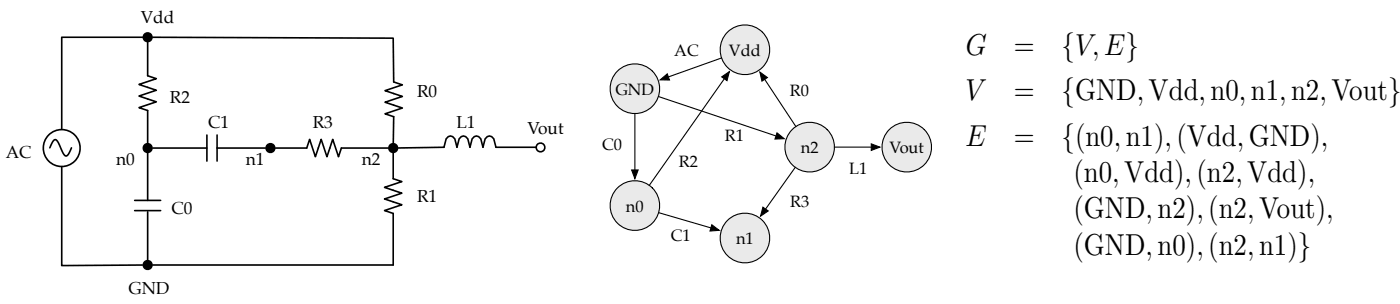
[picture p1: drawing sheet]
<svg xmlns="http://www.w3.org/2000/svg" width="456mm" height="99mm" viewBox="0 0 456 99" stroke-linecap="round" stroke-linejoin="round" font-family="sans-serif">
<circle cx="206.9" cy="28.8" r="8.1" fill="#eaeaea"/>
<circle cx="206.9" cy="28.8" r="8.1" fill="none" stroke="#000" stroke-width=".35"/>
<circle cx="206.9" cy="66.8" r="8.1" fill="#eaeaea"/>
<g fill="none" stroke="#000" stroke-width=".35">
<path d="M206.9 36.9v18.3M205.8 55.2h2.1l-1 2.9z"/>
<circle cx="206.9" cy="66.8" r="8.1"/>
</g>
<path d="M205.8 55.2h2.1l-1 2.9z" fill="#000"/>
<circle cx="263.8" cy="47.8" r="8.1" fill="#eaeaea"/>
<g fill="none" stroke="#000" stroke-width=".35">
<path d="M214.5 31.4l38.3 12.8M253.2 43.2l2.3 1.9-3 .1z"/>
<circle cx="263.8" cy="47.8" r="8.1"/>
</g>
<path d="M253.2 43.2l2.3 1.9-3 .1z" fill="#000"/>
<circle cx="242.7" cy="16.2" r="8.1" fill="#eaeaea"/>
<g fill="none" stroke="#000" stroke-width=".35">
<path d="M235.1 25l2.5-1.7-.7 2.9zM236 25.6l-24.5 34.6"/>
<circle cx="242.7" cy="16.2" r="8.1"/>
</g>
<path d="M235.1 25l2.5-1.7-.7 2.9z" fill="#000"/>
<circle cx="242.7" cy="77.3" r="8.1" fill="#eaeaea"/>
<g fill="none" stroke="#000" stroke-width=".35">
<path d="M235.1 18.8l-17.3 6.2M215.1 25.9l2.3-1.9 .7 2zM247.6 23.4l2.4 1.8-1.7 1.2zM249.1 25.8l10.2 15.3M259.1 54.4l-9.7 13.5M214.6 69.1l17 5M231.9 73l2.4 1.8-3 .3zM248.6 67.3l1.7 1.2-2.5 1.7z"/>
<circle cx="242.7" cy="77.3" r="8.1"/>
</g>
<path d="M215.1 25.9l2.3-1.9 .7 2zM247.6 23.4l2.4 1.8-1.7 1.2zM231.9 73l2.4 1.8-3 .3zM248.6 67.3l1.7 1.2-2.5 1.7z" fill="#000"/>
<circle cx="295.4" cy="47.8" r="8.1" fill="#eaeaea"/>
<g fill="none" stroke="#000" stroke-width=".35">
<path d="M271.9 47.8h12M283.9 46.8l2.8 1-2.8 1.1z"/>
<circle cx="295.4" cy="47.8" r="8.1"/>
</g>
<g fill="#000">
<path d="M283.9 46.8l2.8 1-2.8 1.1z"/>
<circle cx="48.1" cy="12.1" r="1.41"/>
<circle cx="48.1" cy="48.1" r="1.41"/>
<circle cx="88.1" cy="48.1" r="1.41"/>
<circle cx="128.1" cy="48.1" r="1.41"/>
<circle cx="48.1" cy="86.1" r="1.41"/>
</g>
<g fill="none" stroke="#000" stroke-width=".53">
<path d="M46.4 12.1h-26.3v29.7M48.1 13.8v10.8l2.8 1-5.6 1.8 5.6 1.9-5.6 1.9 5.6 1.9-5.6 1.9 2.8 .9v10.5M49.8 12.1l78.3 .3 .2 14.2 2.8 1-5.6 1.9 5.6 1.8-5.6 1.9 5.6 1.9-5.6 1.9 2.8 .9-.2 8.5M16.2 48l.4-.8a2.63 2.63 0 0 1 1.4-1.9 2.63 2.63 0 0 1 1.4 1.9l.7 1.7a2.63 2.63 0 0 0 1.4 1.8 3.4 3.4 0 0 0 1.8-2.7M20.1 54.4v31.9l26.3-.2M48.1 49.8v15.3M49.8 48.1h17.6M67.4 43.9v8.4M70.7 48.1h15.7M70.7 43.9v8.4M89.8 48.1h10.1l1-2.8 1.9 5.6 1.8-5.6 1.9 5.6 1.9-5.6 1.9 5.6 .9-2.8h15.2M128.1 49.8v8.3l2.8 .9-5.6 1.9 5.6 1.9-5.6 1.8 5.6 1.9-5.6 1.9 2.8 1v16.7h-78.3"/>
<path d="M174.7 47.9h-13.1l-.7-2.8-.7-.7-.7-.2-.7 .2-.7 .7-.7 2.8-.7-2.8-.8-.7-.7-.2-.7 .2-.7 .7-.7 2.8-.7-2.8-.7-.7-.7-.2-.7 .2-.7 .7-.7 2.8-.7-2.8-.7-.7-.7-.2-.7 .2-.7 .7-.7 2.8-14.9 .2M43.9 65.1h8.4M43.9 68.4h8.4M48.1 68.8v15.6"/>
<circle cx="48.1" cy="12.1" r="1.41"/>
<circle cx="20.1" cy="48.1" r="6"/>
<circle cx="48.1" cy="48.1" r="1.41"/>
<circle cx="88.1" cy="48.1" r="1.41"/>
<circle cx="128.1" cy="48.1" r="1.41"/>
<circle cx="176.1" cy="47.9" r="1.41"/>
<circle cx="48.1" cy="86.1" r="1.41"/>
</g>
<g font-size="9.8">
<text x="314.7" y="17.8">G</text>
<text x="330.3" y="17.8">=</text>
<text x="345.9" y="17.8">{V,E}</text>
<text x="314.5" y="32.5">V</text>
<text x="330.3" y="32.5">=</text>
<text x="345.9" y="32.5">{GND,Vdd,n0,n1,n2,Vout}</text>
<text x="314.6" y="47.3">E</text>
<text x="330.3" y="47.3">=</text>
<text x="345.9" y="47.3">{(n0,n1),(Vdd,GND),</text>
<text x="349.8" y="59.1">(n0,Vdd),(n2,Vdd),</text>
<text x="349.8" y="70.9">(GND,n2),(n2,Vout),</text>
<text x="349.8" y="82.7">(GND,n0),(n2,n1)}</text>
</g>
<g font-size="5.6">
<text x="45.9" y="7.5">Vdd</text>
<text x="55.3" y="33.5">R2</text>
<text x="135.9" y="31.5">R0</text>
<text x="67.9" y="41.5">C1</text>
<text x="101.9" y="41.5">R3</text>
<text x="148.7" y="41.5">L1</text>
<text x="171.9" y="43.5">Vout</text>
<text x="1.9" y="51.5">AC</text>
<text x="37.9" y="53.5">n0</text>
<text x="80.1" y="53.5">n1</text>
<text x="117.9" y="53.5">n2</text>
<text x="135.9" y="65.5">R1</text>
<text x="55.9" y="69.5">C0</text>
<text x="41.9" y="95.5">GND</text>
</g>
<g font-size="5.4">
<text x="219.7" y="18.3">AC</text>
<text x="237.5" y="18.1">Vdd</text>
<text x="200.5" y="30.8">GND</text>
<text x="257.3" y="31.3">R0</text>
<text x="236.1" y="45.7">R1</text>
<text x="196.2" y="48.6">C0</text>
<text x="260.9" y="49.8">n2</text>
<text x="289.9" y="49.8">Vout</text>
<text x="221.2" y="54.1">R2</text>
<text x="276.6" y="56.6">L1</text>
<text x="204" y="68.7">n0</text>
<text x="257.5" y="67.2">R3</text>
<text x="218.6" y="78.2">C1</text>
<text x="239.8" y="79.3">n1</text>
</g>
</svg>
